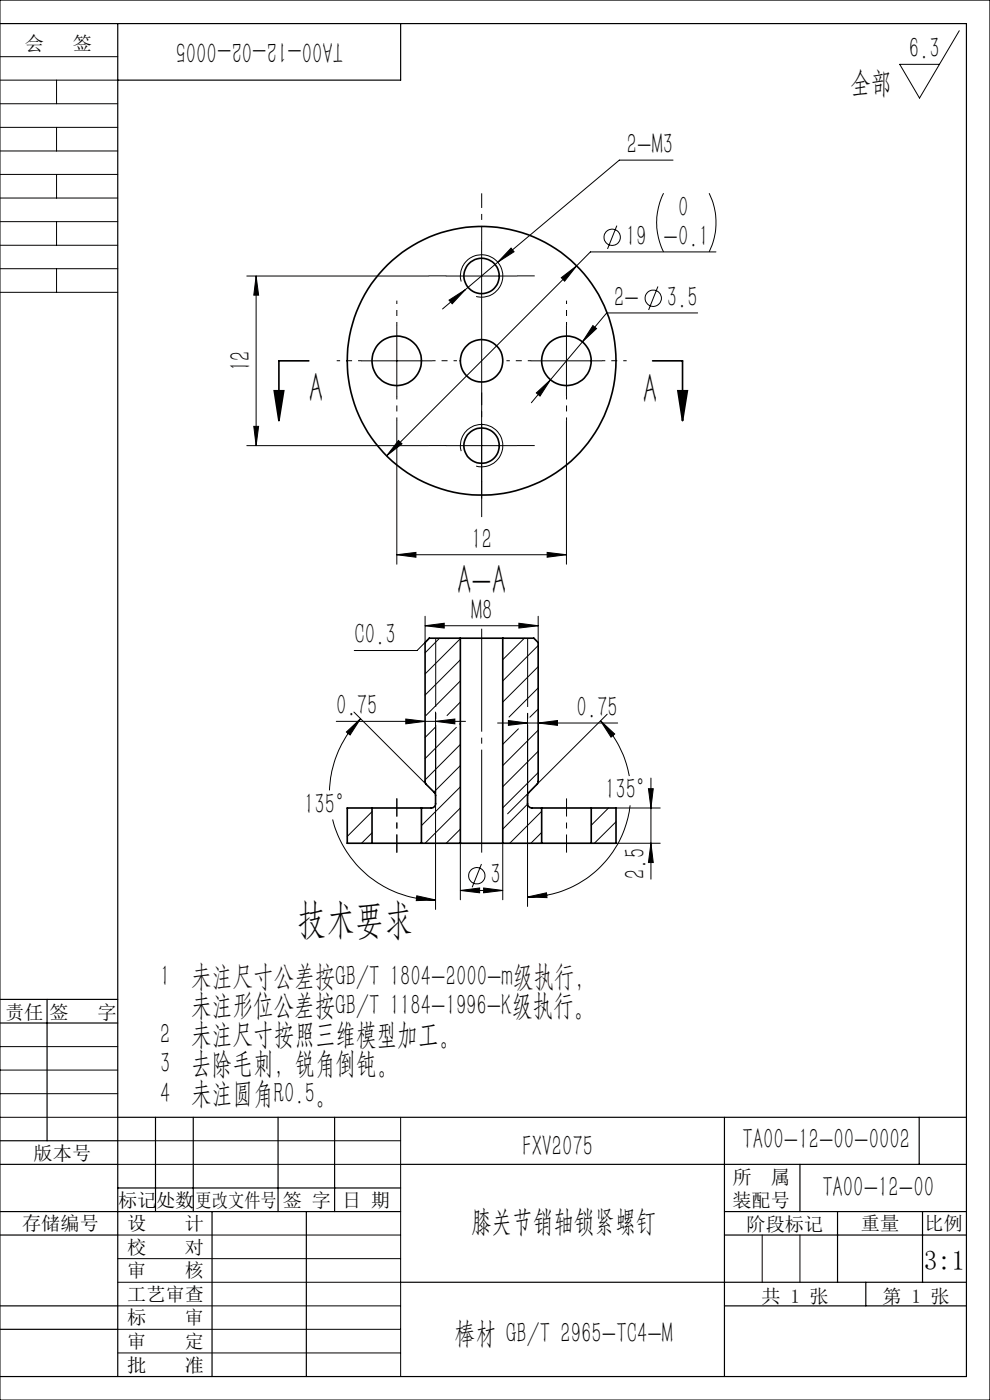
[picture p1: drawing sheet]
<svg xmlns="http://www.w3.org/2000/svg" width="210mm" height="297mm" viewBox="0 0 210 297" stroke-linecap="round" stroke-linejoin="round" font-family="sans-serif">
<g fill="none" stroke="#000" stroke-width=".35">
<path d="M65.5 76.5h-6.3v12.7M138.4 76.5h6.4v12.7M58.2 82.9h2l-1 6.3zM143.8 82.9h2l-1 6.3zM97.6 135.4h-6.5l-.9 .9v29.6l.1 .4 2 2.1 .1 2.1a.9 .9 0 0 1-.9 .9h-2.1M97.6 135.4h9M97.6 135.4v43.5M106.6 135.4h6.6l1 .9v29.6l-.2 .4-2 2.1-.1 2.1a.97 .97 0 0 0 .9 .9h2.1M106.6 135.4v43.5M78.9 178.9h10.5M78.9 171.4h10.5M78.9 171.4h-5.2v7.5h5.2"/>
<path d="M78.9 171.4v7.5M89.4 178.9h8.2M89.4 171.4v7.5M97.6 178.9h9M106.6 178.9h8.3M114.9 178.9h10.5M114.9 171.4h10.5M114.9 171.4v7.5M125.4 171.4h5.3v7.5h-5.3M125.4 171.4v7.5"/>
<circle cx="102.2" cy="58.6" r="3.7"/>
<circle cx="84.1" cy="76.5" r="5.2"/>
<circle cx="102.2" cy="76.6" r="4.5"/>
<circle cx="102.2" cy="76.5" r="28.5"/>
<circle cx="120.2" cy="76.5" r="5.2"/>
<circle cx="102.2" cy="94.5" r="3.7"/>
</g>
<g fill="none" stroke="#000" stroke-width=".21">
<path d="M0 12h25M0 17h25M0 0h210v297h-210zM12 17v5M203.5 6.5l-8.4 14.3-4.2-7.2h8.4M0 22h25M0 27h25M0 32h25M0 37h25M12 27v5M12 37v5M142.8 34h-11.4l-25.8 21.6"/>
<path d="M0 42h25M0 47h25M0 52h25M0 57h25M12 47v5M12 57v5M52.4 58.6h38.5M54.3 58.6l.6 4h-1.1zM54.3 58.6v35.9M94.7 58.6h14.9M97.8 59.7a4.5 4.5 0 0 1 4-5.6 4.5 4.5 0 0 1 4.9 4.8 4.5 4.5 0 0 1-5.7 4M102.2 51v15"/>
<path d="M105.6 55.6l-6.9 5.9M108.4 52.6l.6 .8-3.4 2.2zM119.1 58.9l3.2-2.5-2.5 3.3zM122.3 56.4l-40.3 40.3M130.8 47.9l-1.9 4.9M140.8 41a13.8 13.8 0 0 0 0 12.4M150.4 41a14.1 14.1 0 0 1 0 12.4M151.9 53.4h-26.7l-2.9 3M0 62h25M76.7 76.5h15M84.2 69v15M95.2 63.7l3.5-2.2-2.8 2.9z"/>
<path d="M98.7 61.5l-4.8 4M112.6 76.5h15.1M120.2 69v15M123.5 72.5l-6.7 8.1M125.8 69.1l.7 .6-3 2.8zM139.6 60.8l-2 5M148 66.4h-19.3l-5.2 6.1M52.4 94.5h38.5M53.8 90.4h1.1l-.6 4.1zM84.2 89.3v30.4M84.5 93.4l.8 .8-3.3 2.5zM94.7 94.5h14.9"/>
<path d="M97.8 95.7a4.5 4.5 0 0 1 4-5.6 4.5 4.5 0 0 1 4.8 4.8 4.5 4.5 0 0 1-5.6 4M102.2 87v15.1M113.8 83.4l3-2.8-2.3 3.4zM116.8 80.6l-4.1 4.8M120.2 89.3v30.4M84.2 117.7l4-.5v1zM84.2 117.7h36M116.1 117.2l4.1 .5-4.1 .5zM90.2 132.7l4-.5v1zM90.2 130.7v5.6M90.2 132.7h24M91.1 135.4l-2.6 2.6h-13.4"/>
<path d="M93.2 135.4l-3 3.1M97.6 135.5l-7.4 7.5M97.6 140l-7.4 7.5M106.7 135.4l-.1 .1M110.1 132.2l4.1 .5-4.1 .5zM111.2 135.4l-4.6 4.5M114.2 136.9l-7.6 7.6M114.2 130.7v5.6M71.3 153h27.4M73.5 155.3l3-2.8-2.2 3.4zM75.1 151.1l15.3 15.3M76.5 152.5a22.4 22.4 0 0 0-6.6 15.2"/>
<path d="M86.1 152.5l4.1 .5-4.1 .6zM92.3 154.3l-2.1 2.2M92.4 151.1v17.7M92.4 153l4.1-.5v1.1zM96.8 154.3l-6.6 6.6M97.6 153.5l-.1 .1M97.6 144.5l-7.3 7.3M97.6 157.9l-7.4 7.5M97.6 148.9l-2.8 2.9M105.6 153.4h25.4M107.8 152.9l4.1 .5-4.1 .5zM110 154.6l-3.4 3.3"/>
<path d="M111.9 151.4v17.4M114.2 141.4l-7.6 7.5M114.2 145.9l-6.2 6.2M114.2 154.9l-7.6 7.5M114.2 159.4l-7.6 7.5M114.2 150.4l-1.8 1.7M114.2 153.4l4.1-.5v1zM127.4 152.9l3 2.8-.8 .7zM127.4 152.9a22.1 22.1 0 0 1 6.1 11.7M128.8 151.5l-14.9 14.9M70.6 173.8a22.5 22.5 0 0 0 21.8 17.1M78.9 172.2l-5.2 5.2"/>
<path d="M78.9 176.7l-2.2 2.2M92.4 170.5v22.4M97.6 178.9v12M97.6 162.4l-5.6 5.6M97.6 175.9l-2.9 3M97.6 166.9l-8.2 8.3M97.6 171.4l-7.4 7.5M106.6 178.9v12M111.9 170.5v21.8M111.9 170.6l-5.3 5.3M112.2 168.1l-4.5 4.5M114.2 163.9l-7.6 7.5"/>
<path d="M114.9 172.1l-6.8 6.8M114.9 176.6l-2.3 2.3M129.1 171.4l-3.7 3.7M130.7 171.4h9.4M130.7 178.9h9.4M130.7 174.3l-4.6 4.6M130.7 178.8l-.1 .1M133.7 170.8a21.9 21.9 0 0 1-21.8 19.5M137.5 167.3h1.1l-.5 4.1zM138.1 178.9l.5 4.1h-1.1zM138.1 165.1v21.4M88.4 190l4 .9-4.1 .2z"/>
<path d="M97.6 188.9l4.1-.5v1zM97.6 188.9h9M102.1 183.3l-1.9 4.9M102.6 188.4l4 .5-4 .5zM111.9 190.3l4-.9 .1 1zM0 227h25M0 222h25M0 237h25M0 232h25M85 237v55M25 242h60M25 247h60"/>
<path d="M25 272h60M25 277h60M25 267h60M25 262h60M161.7 262v10M169.7 262v10M25 282h60M25 287h60M153.7 292h.1"/>
<circle cx="129.9" cy="50.4" r="1.73"/>
<circle cx="138.6" cy="63.3" r="1.73"/>
<circle cx="101.1" cy="185.8" r="1.73"/>
</g>
<path d="M102.2 180.9v-47.5" fill="none" stroke="#000" stroke-width=".21" stroke-dasharray="30.5 1.3 1.3 1.3" stroke-dashoffset="8.6" stroke-linecap="butt"/>
<path d="M84.2 169.4v11.5M120.2 169.4v11.5" fill="none" stroke="#000" stroke-width=".21" stroke-dasharray="30.5 1.3 1.3 1.3" stroke-dashoffset="26.6" stroke-linecap="butt"/>
<path d="M92.4 135.4v33M111.9 135.4v33" fill="none" stroke="#000" stroke-width=".21" stroke-dasharray="30.5 1.3 1.3 1.3" stroke-dashoffset="15.9" stroke-linecap="butt"/>
<path d="M102.2 51v-10" fill="none" stroke="#000" stroke-width=".21" stroke-dasharray="30.5 1.3 1.3 1.3" stroke-dashoffset="27.4" stroke-linecap="butt"/>
<path d="M94.7 58.5h-3.8M109.7 58.5h3.7M94.7 94.5h-3.8M102.2 87v-3.7M109.7 94.5h3.7M102.2 102v3.8" fill="none" stroke="#000" stroke-width=".21" stroke-dasharray="30.5 1.3 1.3 1.3" stroke-linecap="butt"/>
<path d="M102.2 66v43.7" fill="none" stroke="#000" stroke-width=".21" stroke-dasharray="30.5 1.3 1.3 1.3" stroke-dashoffset="10.6" stroke-linecap="butt"/>
<path d="M76.7 76.5h-5.3M84.2 69v-5.2M91.7 76.5h5.2M112.7 76.5h-5.3M120.2 69v-5.2M127.7 76.5h5.2M84.2 84v5.3M120.2 84v5.3" fill="none" stroke="#000" stroke-width=".21" stroke-dasharray="30.5 1.3 1.3 1.3" stroke-dashoffset="29.8" stroke-linecap="butt"/>
<g fill="none" stroke="#000" stroke-width=".25">
<path d="M0 5h205v287h-205M25 5v287M85 5v12h-60M0 212h25M0 217h25M10 212v30M25 237h180M33 237v20M41 237v20M59 237v20M71 237v20M153.7 237v55"/>
<path d="M195 237v10M0 247h25M0 242h25M0 257h85M25 252h60M45 257v35M65 257v35M85 247h120M153.7 257h51.3M169.7 247v10M177.7 257v15M195.7 257v15"/>
<path d="M0 262h25M0 277h25M85 272h120M153.7 262h51.3M153.7 277h51.3M183.7 272v5M0 282h25"/>
</g>
<g fill="#000">
<path d="M54.3 58.6l.6 4h-1.1zM53.8 90.4h1.1l-.6 4.1z"/>
<path d="M95.2 63.7l.7 .7 2.8-2.9zM108.4 52.6l-2.8 3 3.4-2.2zM113.8 83.4l.7 .6 2.3-3.4zM125.8 69.1l-2.3 3.4 3-2.8zM84.2 117.7l4-.5v1zM116.1 117.2l4.1 .5-4.1 .5zM84.5 93.4l-2.5 3.3 3.3-2.5zM119.1 58.9l.7 .8 2.5-3.3z"/>
<path d="M143.8 82.9h2l-1 6.3zM58.2 82.9h2l-1 6.3z"/>
<path d="M90.2 132.7l4-.5v1zM110.1 132.2l4.1 .5-4.1 .5z"/>
<path d="M73.5 155.3l3-2.8-2.2 3.4zM88.4 190l4 .9-4.1 .2zM111.9 190.3l4-.9 .1 1zM127.4 152.9l3 2.8-.8 .7z"/>
<path d="M86.1 152.5l4.1 .5-4.1 .6zM92.4 153l4.1-.5v1.1z"/>
<path d="M114.2 153.4l4.1-.5v1zM107.8 152.9l4.1 .5-4.1 .5z"/>
<path d="M137.5 167.3h1.1l-.5 4.1zM138.1 178.9l.5 4.1h-1.1z"/>
<path d="M97.6 188.9l4.1-.5v1zM102.6 188.4l4 .5-4 .5z"/>
</g>
<g font-size="8.8">
<text x="65.5" y="85.3">A</text>
<text x="136.4" y="85.6">A</text>
<text x="97" y="126.1">A-A</text>
<text x="63.1" y="197.8">技术要求</text>
</g>
<g font-size="6.3">
<text x="72.8" y="9" transform="rotate(-180 72.8 9)">TA00-12-02-0005</text>
<text x="192.8" y="12.4">6.3</text>
<text x="180.4" y="19.5">全部</text>
<text x="133" y="32.7">2-M3</text>
<text x="143.8" y="45.9">0</text>
<text x="132.7" y="52.2">19 -0.1</text>
<text x="130.3" y="65.1">2-</text>
<text x="141.4" y="65.1">3.5</text>
<text x="53.1" y="78.7" transform="rotate(-90 53.1 78.7)">12</text>
<text x="100" y="116.4">12</text>
<text x="99.9" y="131.5">M8</text>
<text x="75.2" y="136.7">C0.3</text>
<text x="71.3" y="151.8">0.75</text>
<text x="122.3" y="152.1">0.75</text>
<text x="64.5" y="172.6">135°</text>
<text x="128.3" y="169.6">135°</text>
<text x="104" y="187.6">3</text>
<text x="136.8" y="186.5" transform="rotate(-90 136.8 186.5)">2.5</text>
<text x="34" y="209.1">1 未注尺寸公差按GB/T 1804-2000-m级执行，</text>
<text x="40.6" y="215.3">未注形位公差按GB/T 1184-1996-K级执行。</text>
<text x="34" y="221.5">2 未注尺寸按照三维模型加工。</text>
<text x="34" y="227.7">3 去除毛刺，锐角倒钝。</text>
<text x="34" y="234">4 未注圆角R0.5。</text>
<text x="110.8" y="245.3">FXV2075</text>
<text x="157.5" y="243.7">TA00-12-00-0002</text>
<text x="174.4" y="254">TA00-12-00</text>
<text x="99.9" y="261">膝关节销轴锁紧螺钉</text>
<text x="96.5" y="284.8">棒材 GB/T 2965-TC4-M</text>
</g>
<text font-size="5.8" x="196" y="269.4">3:1</text>
<g font-size="4.1">
<text x="5.3" y="10.6">会</text>
<text x="15.4" y="10.6">签</text>
<text x="1.1" y="216.1">责任</text>
<text x="10.5" y="216.1">签</text>
<text x="20.7" y="216.1">字</text>
<text x="7.1" y="246.1">版本号</text>
<text x="155.4" y="251.1">所</text>
<text x="163.5" y="251.1">属</text>
<text x="25.1" y="256.1">标记</text>
<text x="33.1" y="256.1">处数</text>
<text x="41.5" y="256.1">更改文件号</text>
<text x="60" y="256.1">签 字</text>
<text x="72.6" y="256.1">日 期</text>
<text x="155.4" y="256.1">装配号</text>
<text x="4.7" y="260.9">存储编号</text>
<text x="27" y="260.9">设</text>
<text x="39.2" y="260.9">计</text>
<text x="158.4" y="261.1">阶段标记</text>
<text x="182.6" y="261">重量</text>
<text x="196.1" y="260.9">比例</text>
<text x="27" y="266.1">校</text>
<text x="39.2" y="266.1">对</text>
<text x="27" y="270.9">审</text>
<text x="39.2" y="270.9">核</text>
<text x="27" y="276">工艺审查</text>
<text x="27" y="280.9">标</text>
<text x="39.2" y="280.9">审</text>
<text x="161.6" y="276.4">共 1 张</text>
<text x="187.2" y="276.4">第 1 张</text>
<text x="27" y="286">审</text>
<text x="39.2" y="286">定</text>
<text x="27" y="291">批</text>
<text x="39.2" y="291">准</text>
</g>
</svg>
